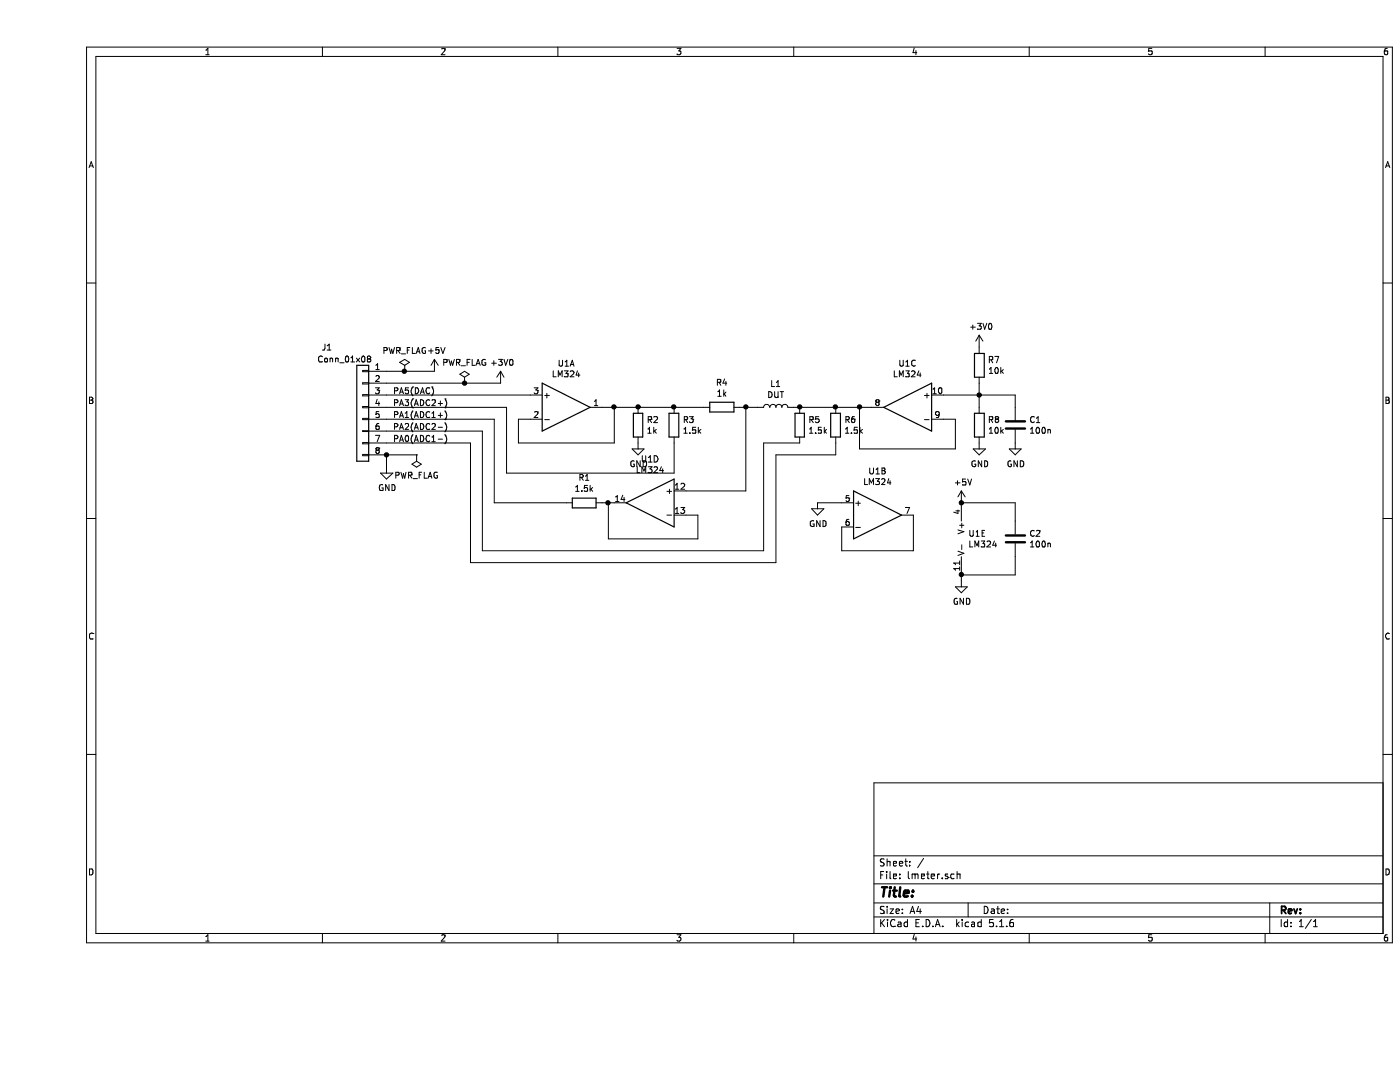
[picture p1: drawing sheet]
EESchema Schematic File Version 4
EELAYER 30 0
EELAYER END
$Descr A4 11693 8268
encoding utf-8
Sheet 1 1
Title ""
Date ""
Rev ""
Comp ""
Comment1 ""
Comment2 ""
Comment3 ""
Comment4 ""
$EndDescr
$Comp
L Amplifier_Operational:LM324 U1
U 1 1
P 4400 3400
F 0 "U1" H 4400 3767 50  0000 C CNN
F 1 "LM324" H 4400 3676 50  0000 C CNN
F 2 "" H 4350 3500 50  0001 C CNN
F 3 "http://www.ti.com/lit/ds/symlink/lm2902-n.pdf" H 4450 3600 50  0001 C CNN
	1    4400 3400
	1    0    0    -1  
$EndComp
$Comp
L Device:R R4
U 1 1
P 5700 3400
F 0 "R4" V 5493 3400 50  0000 C CNN
F 1 "1k" V 5584 3400 50  0000 C CNN
F 2 "" V 5630 3400 50  0001 C CNN
F 3 "~" H 5700 3400 50  0001 C CNN
	1    5700 3400
	0    1    1    0   
$EndComp
Wire Wire Line
	4700 3400 4800 3400
$Comp
L Amplifier_Operational:LM324 U1
U 3 1
P 7250 3400
F 0 "U1" H 7250 3767 50  0000 C CNN
F 1 "LM324" H 7250 3676 50  0000 C CNN
F 2 "" H 7200 3500 50  0001 C CNN
F 3 "http://www.ti.com/lit/ds/symlink/lm2902-n.pdf" H 7300 3600 50  0001 C CNN
	3    7250 3400
	-1   0    0    -1  
$EndComp
$Comp
L Device:R R3
U 1 1
P 5300 3550
F 0 "R3" H 5370 3596 50  0000 L CNN
F 1 "1.5k" H 5370 3505 50  0000 L CNN
F 2 "" V 5230 3550 50  0001 C CNN
F 3 "~" H 5300 3550 50  0001 C CNN
	1    5300 3550
	1    0    0    -1  
$EndComp
Connection ~ 5300 3400
$Comp
L Device:R R2
U 1 1
P 5000 3550
F 0 "R2" H 5070 3596 50  0000 L CNN
F 1 "1k" H 5070 3505 50  0000 L CNN
F 2 "" V 4930 3550 50  0001 C CNN
F 3 "~" H 5000 3550 50  0001 C CNN
	1    5000 3550
	1    0    0    -1  
$EndComp
Connection ~ 5000 3400
Wire Wire Line
	5000 3400 5300 3400
$Comp
L Device:L L1
U 1 1
P 6150 3400
F 0 "L1" V 6340 3400 50  0000 C CNN
F 1 "DUT" V 6249 3400 50  0000 C CNN
F 2 "" H 6150 3400 50  0001 C CNN
F 3 "~" H 6150 3400 50  0001 C CNN
	1    6150 3400
	0    -1   -1   0   
$EndComp
Wire Wire Line
	5850 3400 5900 3400
Wire Wire Line
	6300 3400 6350 3400
$Comp
L Amplifier_Operational:LM324 U1
U 4 1
P 5100 4200
F 0 "U1" H 5100 4567 50  0000 C CNN
F 1 "LM324" H 5100 4476 50  0000 C CNN
F 2 "" H 5050 4300 50  0001 C CNN
F 3 "http://www.ti.com/lit/ds/symlink/lm2902-n.pdf" H 5150 4400 50  0001 C CNN
	4    5100 4200
	-1   0    0    -1  
$EndComp
Wire Wire Line
	5900 3400 5900 4100
Wire Wire Line
	5900 4100 5400 4100
Connection ~ 5900 3400
Wire Wire Line
	5900 3400 6000 3400
$Comp
L Device:R R5
U 1 1
P 6350 3550
F 0 "R5" H 6420 3596 50  0000 L CNN
F 1 "1.5k" H 6420 3505 50  0000 L CNN
F 2 "" V 6280 3550 50  0001 C CNN
F 3 "~" H 6350 3550 50  0001 C CNN
	1    6350 3550
	1    0    0    -1  
$EndComp
Connection ~ 6350 3400
$Comp
L Device:R R6
U 1 1
P 6650 3550
F 0 "R6" H 6720 3596 50  0000 L CNN
F 1 "1.5k" H 6720 3505 50  0000 L CNN
F 2 "" V 6580 3550 50  0001 C CNN
F 3 "~" H 6650 3550 50  0001 C CNN
	1    6650 3550
	1    0    0    -1  
$EndComp
Connection ~ 6650 3400
Wire Wire Line
	6650 3400 6850 3400
$Comp
L power:GND #PWR0101
U 1 1
P 5000 3700
F 0 "#PWR0101" H 5000 3450 50  0001 C CNN
F 1 "GND" H 5005 3527 50  0000 C CNN
F 2 "" H 5000 3700 50  0001 C CNN
F 3 "" H 5000 3700 50  0001 C CNN
	1    5000 3700
	1    0    0    -1  
$EndComp
Wire Wire Line
	4100 3500 4000 3500
Wire Wire Line
	4000 3500 4000 3700
Wire Wire Line
	4000 3700 4800 3700
Wire Wire Line
	4800 3700 4800 3400
Connection ~ 4800 3400
Wire Wire Line
	4800 3400 5000 3400
Wire Wire Line
	6850 3400 6850 3750
Wire Wire Line
	6850 3750 7650 3750
Wire Wire Line
	7650 3750 7650 3500
Wire Wire Line
	7650 3500 7550 3500
Connection ~ 6850 3400
Wire Wire Line
	6850 3400 6950 3400
Wire Wire Line
	5400 4300 5500 4300
Wire Wire Line
	5500 4300 5500 4500
Wire Wire Line
	4800 4200 4750 4200
Wire Wire Line
	4750 4500 4750 4200
Wire Wire Line
	5500 4500 4750 4500
Connection ~ 4750 4200
Wire Wire Line
	4750 4200 4700 4200
$Comp
L Device:R R7
U 1 1
P 7850 3050
F 0 "R7" H 7920 3096 50  0000 L CNN
F 1 "10k" H 7920 3005 50  0000 L CNN
F 2 "" V 7780 3050 50  0001 C CNN
F 3 "~" H 7850 3050 50  0001 C CNN
	1    7850 3050
	1    0    0    -1  
$EndComp
$Comp
L Device:R R8
U 1 1
P 7850 3550
F 0 "R8" H 7920 3596 50  0000 L CNN
F 1 "10k" H 7920 3505 50  0000 L CNN
F 2 "" V 7780 3550 50  0001 C CNN
F 3 "~" H 7850 3550 50  0001 C CNN
	1    7850 3550
	1    0    0    -1  
$EndComp
$Comp
L Device:C C1
U 1 1
P 8150 3550
F 0 "C1" H 8265 3596 50  0000 L CNN
F 1 "100n" H 8265 3505 50  0000 L CNN
F 2 "" H 8188 3400 50  0001 C CNN
F 3 "~" H 8150 3550 50  0001 C CNN
	1    8150 3550
	1    0    0    -1  
$EndComp
Wire Wire Line
	7550 3300 7850 3300
Wire Wire Line
	7850 3200 7850 3300
Wire Wire Line
	7850 3300 7850 3400
Connection ~ 7850 3300
Wire Wire Line
	7850 3300 8150 3300
Wire Wire Line
	8150 3300 8150 3400
$Comp
L power:GND #PWR0102
U 1 1
P 7850 3700
F 0 "#PWR0102" H 7850 3450 50  0001 C CNN
F 1 "GND" H 7855 3527 50  0000 C CNN
F 2 "" H 7850 3700 50  0001 C CNN
F 3 "" H 7850 3700 50  0001 C CNN
	1    7850 3700
	1    0    0    -1  
$EndComp
$Comp
L power:GND #PWR0103
U 1 1
P 8150 3700
F 0 "#PWR0103" H 8150 3450 50  0001 C CNN
F 1 "GND" H 8155 3527 50  0000 C CNN
F 2 "" H 8150 3700 50  0001 C CNN
F 3 "" H 8150 3700 50  0001 C CNN
	1    8150 3700
	1    0    0    -1  
$EndComp
$Comp
L Amplifier_Operational:LM324 U1
U 5 1
P 7800 4500
F 0 "U1" H 7758 4546 50  0000 L CNN
F 1 "LM324" H 7758 4455 50  0000 L CNN
F 2 "" H 7750 4600 50  0001 C CNN
F 3 "http://www.ti.com/lit/ds/symlink/lm2902-n.pdf" H 7850 4700 50  0001 C CNN
	5    7800 4500
	1    0    0    -1  
$EndComp
$Comp
L power:GND #PWR0104
U 1 1
P 7700 4850
F 0 "#PWR0104" H 7700 4600 50  0001 C CNN
F 1 "GND" H 7705 4677 50  0000 C CNN
F 2 "" H 7700 4850 50  0001 C CNN
F 3 "" H 7700 4850 50  0001 C CNN
	1    7700 4850
	1    0    0    -1  
$EndComp
Wire Wire Line
	7700 4800 7700 4850
$Comp
L Connector_Generic:Conn_01x08 J1
U 1 1
P 2700 3400
F 0 "J1" H 3000 3900 50  0000 C CNN
F 1 "Conn_01x08" H 2850 3800 50  0000 C CNN
F 2 "" H 2700 3400 50  0001 C CNN
F 3 "~" H 2700 3400 50  0001 C CNN
	1    2700 3400
	-1   0    0    -1  
$EndComp
Wire Wire Line
	2900 3300 4100 3300
$Comp
L power:+5V #PWR0105
U 1 1
P 3300 3100
F 0 "#PWR0105" H 3300 2950 50  0001 C CNN
F 1 "+5V" H 3315 3273 50  0000 C CNN
F 2 "" H 3300 3100 50  0001 C CNN
F 3 "" H 3300 3100 50  0001 C CNN
	1    3300 3100
	1    0    0    -1  
$EndComp
Wire Wire Line
	2900 3100 3050 3100
$Comp
L power:+3V0 #PWR0106
U 1 1
P 3850 3200
F 0 "#PWR0106" H 3850 3050 50  0001 C CNN
F 1 "+3V0" H 3865 3373 50  0000 C CNN
F 2 "" H 3850 3200 50  0001 C CNN
F 3 "" H 3850 3200 50  0001 C CNN
	1    3850 3200
	1    0    0    -1  
$EndComp
Wire Wire Line
	3850 3200 3550 3200
$Comp
L power:GND #PWR0107
U 1 1
P 2900 3900
F 0 "#PWR0107" H 2900 3650 50  0001 C CNN
F 1 "GND" H 2905 3727 50  0000 C CNN
F 2 "" H 2900 3900 50  0001 C CNN
F 3 "" H 2900 3900 50  0001 C CNN
	1    2900 3900
	1    0    0    -1  
$EndComp
Wire Wire Line
	2900 3900 2900 3800
$Comp
L power:+5V #PWR0108
U 1 1
P 7700 4200
F 0 "#PWR0108" H 7700 4050 50  0001 C CNN
F 1 "+5V" H 7715 4373 50  0000 C CNN
F 2 "" H 7700 4200 50  0001 C CNN
F 3 "" H 7700 4200 50  0001 C CNN
	1    7700 4200
	1    0    0    -1  
$EndComp
$Comp
L power:+3V0 #PWR0109
U 1 1
P 7850 2900
F 0 "#PWR0109" H 7850 2750 50  0001 C CNN
F 1 "+3V0" H 7865 3073 50  0000 C CNN
F 2 "" H 7850 2900 50  0001 C CNN
F 3 "" H 7850 2900 50  0001 C CNN
	1    7850 2900
	1    0    0    -1  
$EndComp
Text Label 2950 3300 0    50   ~ 0
PA5(DAC)
Wire Wire Line
	5300 3400 5550 3400
Wire Wire Line
	2900 3400 3900 3400
Wire Wire Line
	3900 3400 3900 3950
Wire Wire Line
	3900 3950 5300 3950
Wire Wire Line
	5300 3950 5300 3700
Wire Wire Line
	6350 3400 6650 3400
Wire Wire Line
	7300 4600 7300 4300
$Comp
L Device:R R1
U 1 1
P 4550 4200
F 0 "R1" V 4757 4200 50  0000 C CNN
F 1 "1.5k" V 4666 4200 50  0000 C CNN
F 2 "" V 4480 4200 50  0001 C CNN
F 3 "~" H 4550 4200 50  0001 C CNN
	1    4550 4200
	0    1    -1   0   
$EndComp
$Comp
L power:GND #PWR0110
U 1 1
P 6500 4200
F 0 "#PWR0110" H 6500 3950 50  0001 C CNN
F 1 "GND" H 6505 4027 50  0000 C CNN
F 2 "" H 6500 4200 50  0001 C CNN
F 3 "" H 6500 4200 50  0001 C CNN
	1    6500 4200
	1    0    0    -1  
$EndComp
Wire Wire Line
	6700 4600 7300 4600
Wire Wire Line
	6700 4400 6700 4600
$Comp
L Amplifier_Operational:LM324 U1
U 2 1
P 7000 4300
F 0 "U1" H 7000 4667 50  0000 C CNN
F 1 "LM324" H 7000 4576 50  0000 C CNN
F 2 "" H 6950 4400 50  0001 C CNN
F 3 "http://www.ti.com/lit/ds/symlink/lm2902-n.pdf" H 7050 4500 50  0001 C CNN
	2    7000 4300
	1    0    0    -1  
$EndComp
Wire Wire Line
	6500 4200 6700 4200
Wire Wire Line
	2900 3500 3800 3500
Wire Wire Line
	3800 3500 3800 4200
Wire Wire Line
	3800 4200 4400 4200
Wire Wire Line
	3700 3600 3700 4600
Wire Wire Line
	3700 4600 6050 4600
Wire Wire Line
	6050 4600 6050 3700
Wire Wire Line
	6050 3700 6350 3700
Wire Wire Line
	6650 3700 6650 3800
Wire Wire Line
	6650 3800 6150 3800
Wire Wire Line
	6150 3800 6150 4700
Wire Wire Line
	6150 4700 3600 4700
Wire Wire Line
	3600 4700 3600 3700
Wire Wire Line
	3600 3700 2900 3700
Wire Wire Line
	2900 3600 3700 3600
Text Label 2950 3700 0    50   ~ 0
PA0(ADC1-)
Text Label 2950 3600 0    50   ~ 0
PA2(ADC2-)
Text Label 2950 3500 0    50   ~ 0
PA1(ADC1+)
Text Label 2950 3400 0    50   ~ 0
PA3(ADC2+)
$Comp
L Device:C C2
U 1 1
P 8150 4500
F 0 "C2" H 8265 4546 50  0000 L CNN
F 1 "100n" H 8265 4455 50  0000 L CNN
F 2 "" H 8188 4350 50  0001 C CNN
F 3 "~" H 8150 4500 50  0001 C CNN
	1    8150 4500
	1    0    0    -1  
$EndComp
Wire Wire Line
	7700 4200 8150 4200
Wire Wire Line
	8150 4200 8150 4350
Wire Wire Line
	7700 4800 8150 4800
Wire Wire Line
	8150 4800 8150 4650
$Comp
L power:PWR_FLAG #FLG0101
U 1 1
P 3050 3100
F 0 "#FLG0101" H 3050 3175 50  0001 C CNN
F 1 "PWR_FLAG" H 3050 3273 50  0000 C CNN
F 2 "" H 3050 3100 50  0001 C CNN
F 3 "~" H 3050 3100 50  0001 C CNN
	1    3050 3100
	1    0    0    -1  
$EndComp
$Comp
L power:PWR_FLAG #FLG0102
U 1 1
P 3550 3200
F 0 "#FLG0102" H 3550 3275 50  0001 C CNN
F 1 "PWR_FLAG" H 3550 3373 50  0000 C CNN
F 2 "" H 3550 3200 50  0001 C CNN
F 3 "~" H 3550 3200 50  0001 C CNN
	1    3550 3200
	1    0    0    -1  
$EndComp
Connection ~ 3550 3200
Wire Wire Line
	3550 3200 2900 3200
$Comp
L power:PWR_FLAG #FLG0103
U 1 1
P 3150 3800
F 0 "#FLG0103" H 3150 3875 50  0001 C CNN
F 1 "PWR_FLAG" H 3150 3973 50  0000 C CNN
F 2 "" H 3150 3800 50  0001 C CNN
F 3 "~" H 3150 3800 50  0001 C CNN
	1    3150 3800
	-1   0    0    1   
$EndComp
Connection ~ 2900 3800
Connection ~ 3050 3100
Wire Wire Line
	3050 3100 3300 3100
Wire Wire Line
	2900 3800 3150 3800
Connection ~ 7700 4200
Connection ~ 7700 4800
$EndSCHEMATC
